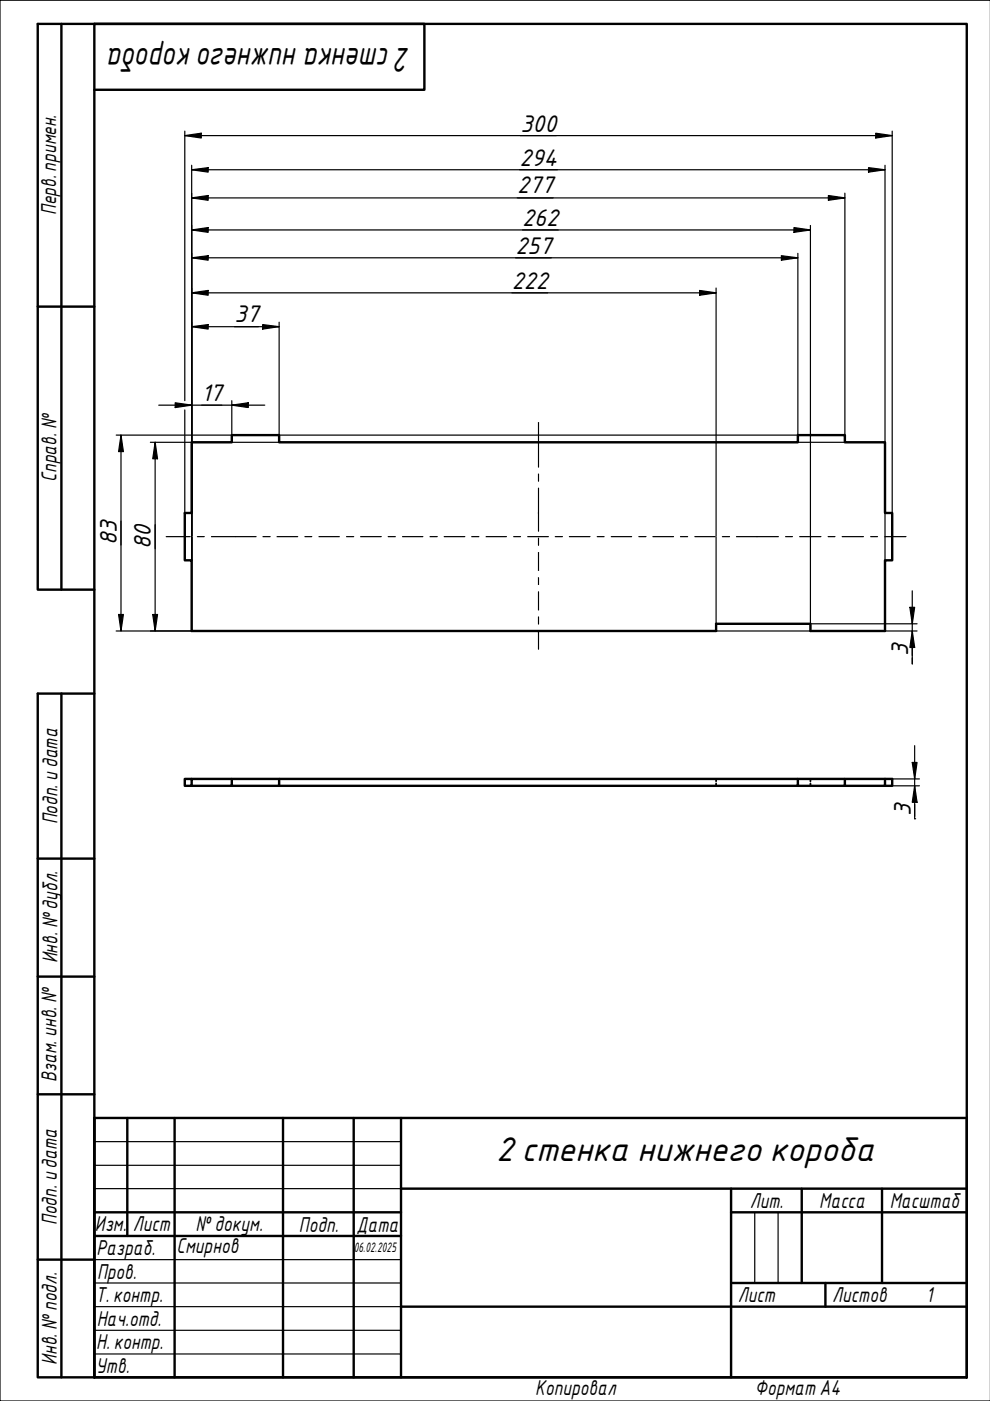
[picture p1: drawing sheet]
<svg xmlns="http://www.w3.org/2000/svg" width="210mm" height="297mm" viewBox="0 0 210 297" stroke-linecap="round" stroke-linejoin="round" font-family="sans-serif">
<path d="M40.6 93.8h8.5v-1.5h10.1v1.5h110v-1.5h9.9v1.5h8.5v15h1.6v10h-1.6v15h-15.8v-1.5h-20v1.5h-111.2v-15h-1.4v-10h1.4zM40.6 165.1v1.5h-1.4v-1.5h150v1.5h-1.6M49.1 165.1v1.5h-8.5M59.2 165.1v1.5h-10.1M169.2 165.1v1.5h-110M179.1 165.1v1.5h-9.9M187.6 165.1v1.5h-8.5" fill="none" stroke="#000" stroke-width=".51"/>
<path d="M151.8 165.1v.6M151.8 166.1v.5M171.8 165.1v.6M171.8 166.1v.5" fill="none" stroke="#000" stroke-width=".38"/>
<path d="M210 0h-210v297h210" fill="none" stroke="#000" stroke-width=".25"/>
<path d="M20 5.1h185v286.9h-185z" fill="none" stroke="#000" stroke-width=".51"/>
<g fill="none" stroke="#000" stroke-width=".51">
<path d="M20 237h185v55h-185zM27 237v25.1M37 237v55M60 237v55M75 237v55M85 237v55M20 257h65M85 252h120M155 257h50M155 252v40M170 252v20M187 252v20"/>
<path d="M20 262.1h65M85 277h120M155 272h50M175 272v5"/>
</g>
<path d="M20 242h65M20 247.1h65M20 252h65M160 257v15M165 257v15M20 267.1h65M20 272h65M20 277h65M20 282.1h65M20 287.1h65" fill="none" stroke="#000" stroke-width=".25"/>
<path d="M13 5.1v119.9M20 19h70v-13.9h-82v119.9h12M8 65h12M13 147.1v144.9M20 147.1h-12v144.9h12M8 182h12M8 207.1h12M8 232h12M8 267.1h12" fill="none" stroke="#000" stroke-width=".51"/>
<g fill="none" stroke="#000" stroke-width=".25">
<path d="M39.2 28.8l3.5-.6v1.1zM39.2 28.8h150M39.2 27.8v57.1M40.6 36l3.5-.5v1zM40.6 36h147M40.6 35v78.7M184.1 35.5l3.5 .5-3.5 .5zM185.7 28.2l3.5 .6-3.5 .5zM187.6 35v78.7M189.2 27.8v81M40.6 48.8l3.5-.6v1.1zM40.6 42l3.5-.5v1z"/>
<path d="M40.6 54.7l3.5-.5v1zM40.6 48.8h131.2M40.6 42h138.5M40.6 54.7h128.6M165.7 54.2l3.5 .5-3.5 .5zM168.3 48.2l3.5 .6-3.5 .5zM169.2 53.7v38.6h-55M171.8 47.8v65.9M175.6 41.5l3.5 .5-3.5 .5zM179.1 40.9v51.4M40.6 62.1l3.5-.5v1zM40.6 69.3l3.5-.5v1z"/>
<path d="M40.6 62.1h111.2M40.6 69.3h18.6M55.7 68.8l3.5 .5-3.5 .5zM59.2 68.3v24M148.3 61.6l3.5 .5-3.5 .5zM151.8 61.1v52.6M24.6 92.3h89.4M25.7 92.3l.5 3.4h-1.1zM25.7 92.3v41.5M31.9 93.8h82.1M32.9 93.8l.5 3.5h-1zM32.9 93.8v40"/>
<path d="M33.7 85.9h22.4M37.1 85.4l3.5 .5-3.5 .5zM39.2 86.9v21.9M49.1 85.9l3.5-.5v1zM49.1 84.9v7.4M114.2 93.8h73.4M40.6 113.8v20h-16M151.8 113.8v18.5M171.8 113.8v20M187.6 113.8v5M25.1 130.3h1.1l-.5 3.5zM32.4 130.3h1l-.5 3.5z"/>
<path d="M151.8 133.8h42.6M171.8 132.3h22.6M192.9 128.8h1l-.5 3.5zM193.4 133.8l.5 3.5h-1zM193.4 125.3v15.5M193.9 158.1v15.5M187.6 166.6h7.3M187.6 165.1h7.3M193.4 161.7h1l-.5 3.4zM193.9 166.6l.5 3.5h-1zM193.9 173.6h.1"/>
</g>
<g fill="#000">
<path d="M39.2 28.8l3.5-.6v1.1z" fill-rule="evenodd"/>
<path d="M40.6 36l3.5-.5v1z" fill-rule="evenodd"/>
<path d="M184.1 35.5l3.5 .5-3.5 .5z" fill-rule="evenodd"/>
<path d="M185.7 28.2l3.5 .6-3.5 .5z" fill-rule="evenodd"/>
<path d="M40.6 48.8l3.5-.6v1.1z" fill-rule="evenodd"/>
<path d="M40.6 42l3.5-.5v1z" fill-rule="evenodd"/>
<path d="M40.6 54.7l3.5-.5v1z" fill-rule="evenodd"/>
<path d="M165.7 54.2l3.5 .5-3.5 .5z" fill-rule="evenodd"/>
<path d="M168.3 48.2l3.5 .6-3.5 .5z" fill-rule="evenodd"/>
<path d="M175.6 41.5l3.5 .5-3.5 .5z" fill-rule="evenodd"/>
<path d="M40.6 62.1l3.5-.5v1z" fill-rule="evenodd"/>
<path d="M40.6 69.3l3.5-.5v1z" fill-rule="evenodd"/>
<path d="M55.7 68.8l3.5 .5-3.5 .5z" fill-rule="evenodd"/>
<path d="M148.3 61.6l3.5 .5-3.5 .5z" fill-rule="evenodd"/>
<path d="M25.7 92.3l.5 3.4h-1.1z" fill-rule="evenodd"/>
<path d="M32.9 93.8l.5 3.5h-1z" fill-rule="evenodd"/>
<path d="M37.1 85.4l3.5 .5-3.5 .5z" fill-rule="evenodd"/>
<path d="M49.1 85.9l3.5-.5v1z" fill-rule="evenodd"/>
<path d="M25.1 130.3h1.1l-.5 3.5z" fill-rule="evenodd"/>
<path d="M32.4 130.3h1l-.5 3.5z" fill-rule="evenodd"/>
<path d="M192.9 128.8h1l-.5 3.5z" fill-rule="evenodd"/>
<path d="M193.4 133.8l.5 3.5h-1z" fill-rule="evenodd"/>
<path d="M193.4 161.7h1l-.5 3.4z" fill-rule="evenodd"/>
<path d="M193.9 166.6l.5 3.5h-1z" fill-rule="evenodd"/>
</g>
<g fill="none" stroke="#000" stroke-width=".25">
<path d="M114.2 89.6v9.4M35.2 113.8h5.1M41.8 113.8h1.5M44.8 113.8h9.5M55.8 113.8h1.5M58.7 113.8h4.4M64.6 113.8h1.5M67.6 113.8h4.3M73.5 113.8h1.5M76.5 113.8h4.3M82.3 113.8h1.5M85.3 113.8h4.4"/>
<path d="M91.2 113.8h1.5M94.2 113.8h4.4M100 113.8h1.5M103.1 113.8h4.3M108.9 113.8h1.5M111.9 113.8h4.4M114.2 100.5v1.5M114.2 103.5v9.1M114.2 114.1v1.5M114.2 117.1v3.9M117.7 113.8h1.6M120.7 113.8h4.4"/>
<path d="M126.6 113.8h1.5M129.6 113.8h4.3M135.4 113.8h1.6M138.4 113.8h4.4M144.3 113.8h1.5M147.3 113.8h4.3M153.2 113.8h1.5M156.1 113.8h8.9M166.6 113.8h1.4M169.5 113.8h4.6M175.6 113.8h1.4M178.6 113.8h4.5"/>
<path d="M184.6 113.8h1.5M187.6 113.8h4.5M114.2 122.5v1.4M114.2 125.5v3.8M114.2 130.8v1.5M114.2 133.8v3.9"/>
</g>
<g font-size="7">
<text x="87" y="10.3" transform="rotate(180 87 10.3)">2стенка нижнего короба</text>
<text x="105.2" y="246.2">2 стенка нижнего короба</text>
</g>
<g font-size="4.9">
<text x="110.4" y="27.9">300</text>
<text x="110.2" y="35.2">294</text>
<text x="109.7" y="41">277</text>
<text x="110.7" y="47.9">262</text>
<text x="109.3" y="53.8">257</text>
<text x="108.5" y="61.2">222</text>
<text x="49.7" y="68.4">37</text>
<text x="42.7" y="85">17</text>
<text x="24.8" y="115.6" transform="rotate(-90 24.8 115.6)">83</text>
<text x="32" y="116.3" transform="rotate(-90 32 116.3)">80</text>
<text x="192.5" y="139" transform="rotate(-90 192.5 139)">3</text>
<text x="193.1" y="173.1" transform="rotate(-90 193.1 173.1)">3</text>
</g>
<g font-size="4.4">
<text x="11.9" y="45.6" transform="rotate(-90 11.9 45.6)">Перв. примен.</text>
<text x="12" y="102.2" transform="rotate(-90 12 102.2)">Справ. №</text>
<text x="12.2" y="174.8" transform="rotate(-90 12.2 174.8)">Подп. идата</text>
<text x="12.2" y="204.3" transform="rotate(-90 12.2 204.3)">Инв. №дубл.</text>
<text x="12" y="229.5" transform="rotate(-90 12 229.5)">Взам. инв. №</text>
<text x="159" y="256.1">Лит.</text>
<text x="173.7" y="256.1">Масса</text>
<text x="188.7" y="256.1">Масштаб</text>
<text x="12.1" y="259.8" transform="rotate(-90 12.1 259.8)">Подп. идата</text>
<text x="20.1" y="261.1">Изм.</text>
<text x="28.2" y="261.1">Лист</text>
<text x="41.5" y="261">№докум.</text>
<text x="63.4" y="261.2">Подп.</text>
<text x="75.6" y="261.2">Дата</text>
<text x="20.4" y="266.1">Разраб.</text>
<text x="37.4" y="265.7">Смирнов</text>
<text x="20.6" y="271.1">Пров.</text>
<text x="20.3" y="276.1">Т. контр.</text>
<text x="20.5" y="281.1">Нач.отд.</text>
<text x="156.5" y="276.1">Лист</text>
<text x="176.5" y="276.1">Листов</text>
<text x="196.3" y="276">1</text>
<text x="20.4" y="286.1">Н. контр.</text>
<text x="12.1" y="289.4" transform="rotate(-90 12.1 289.4)">Инв. №подл.</text>
<text x="20.3" y="291.1">Утв.</text>
<text x="113.5" y="295.8">Копировал</text>
<text x="160" y="295.7">Формат A4</text>
</g>
<text font-size="2.8" x="75" y="265.5">06.02.2025</text>
</svg>
